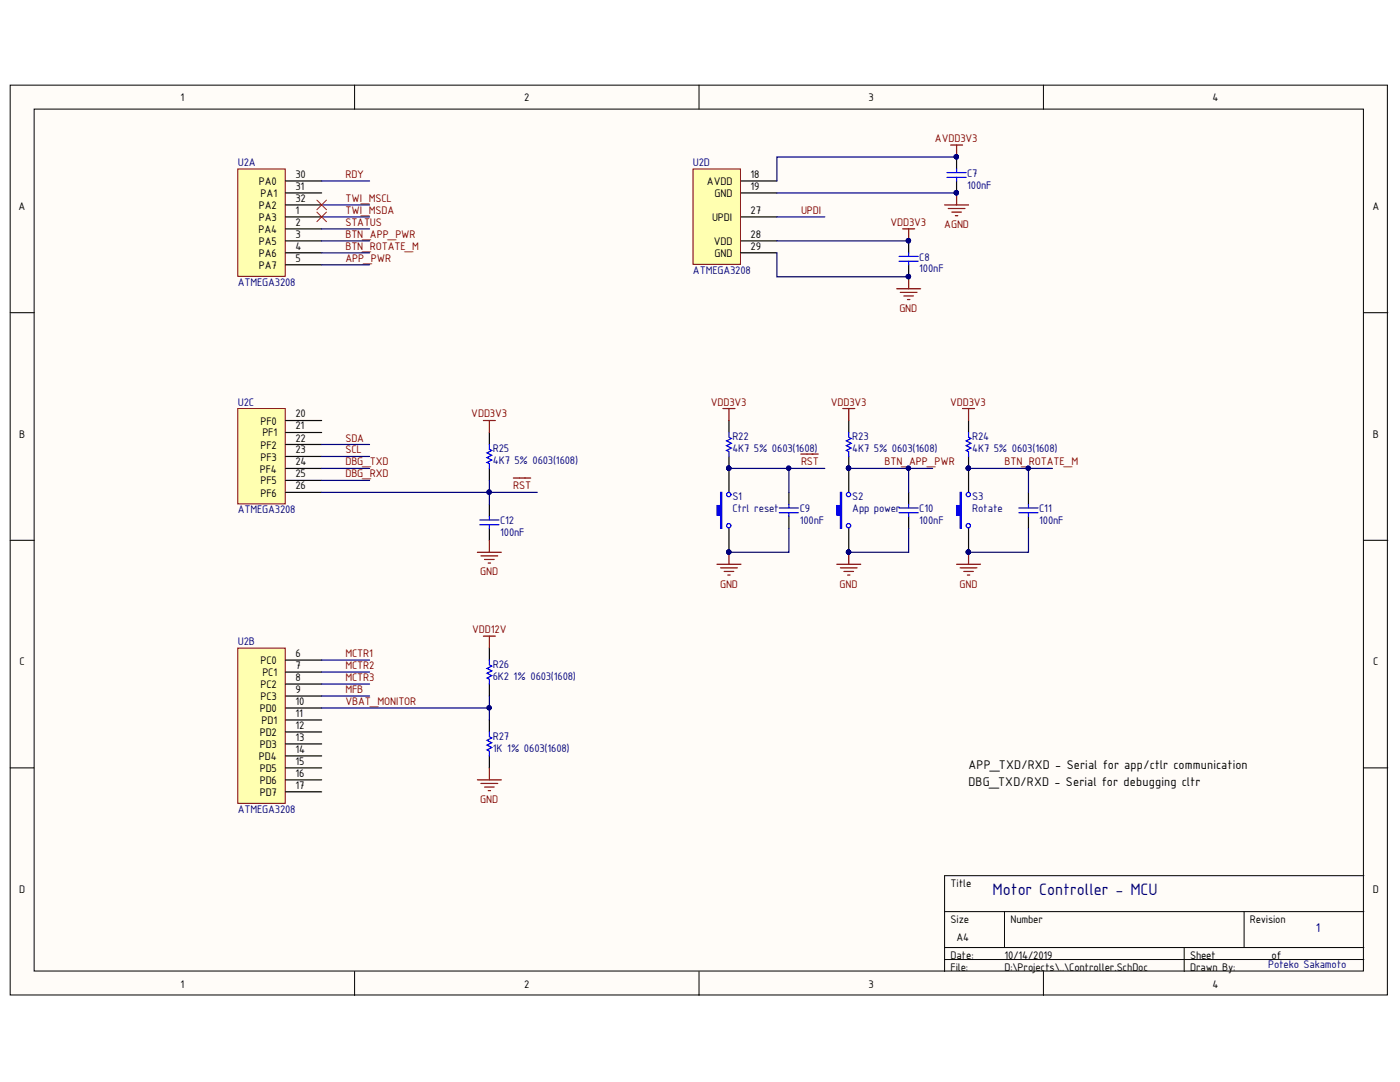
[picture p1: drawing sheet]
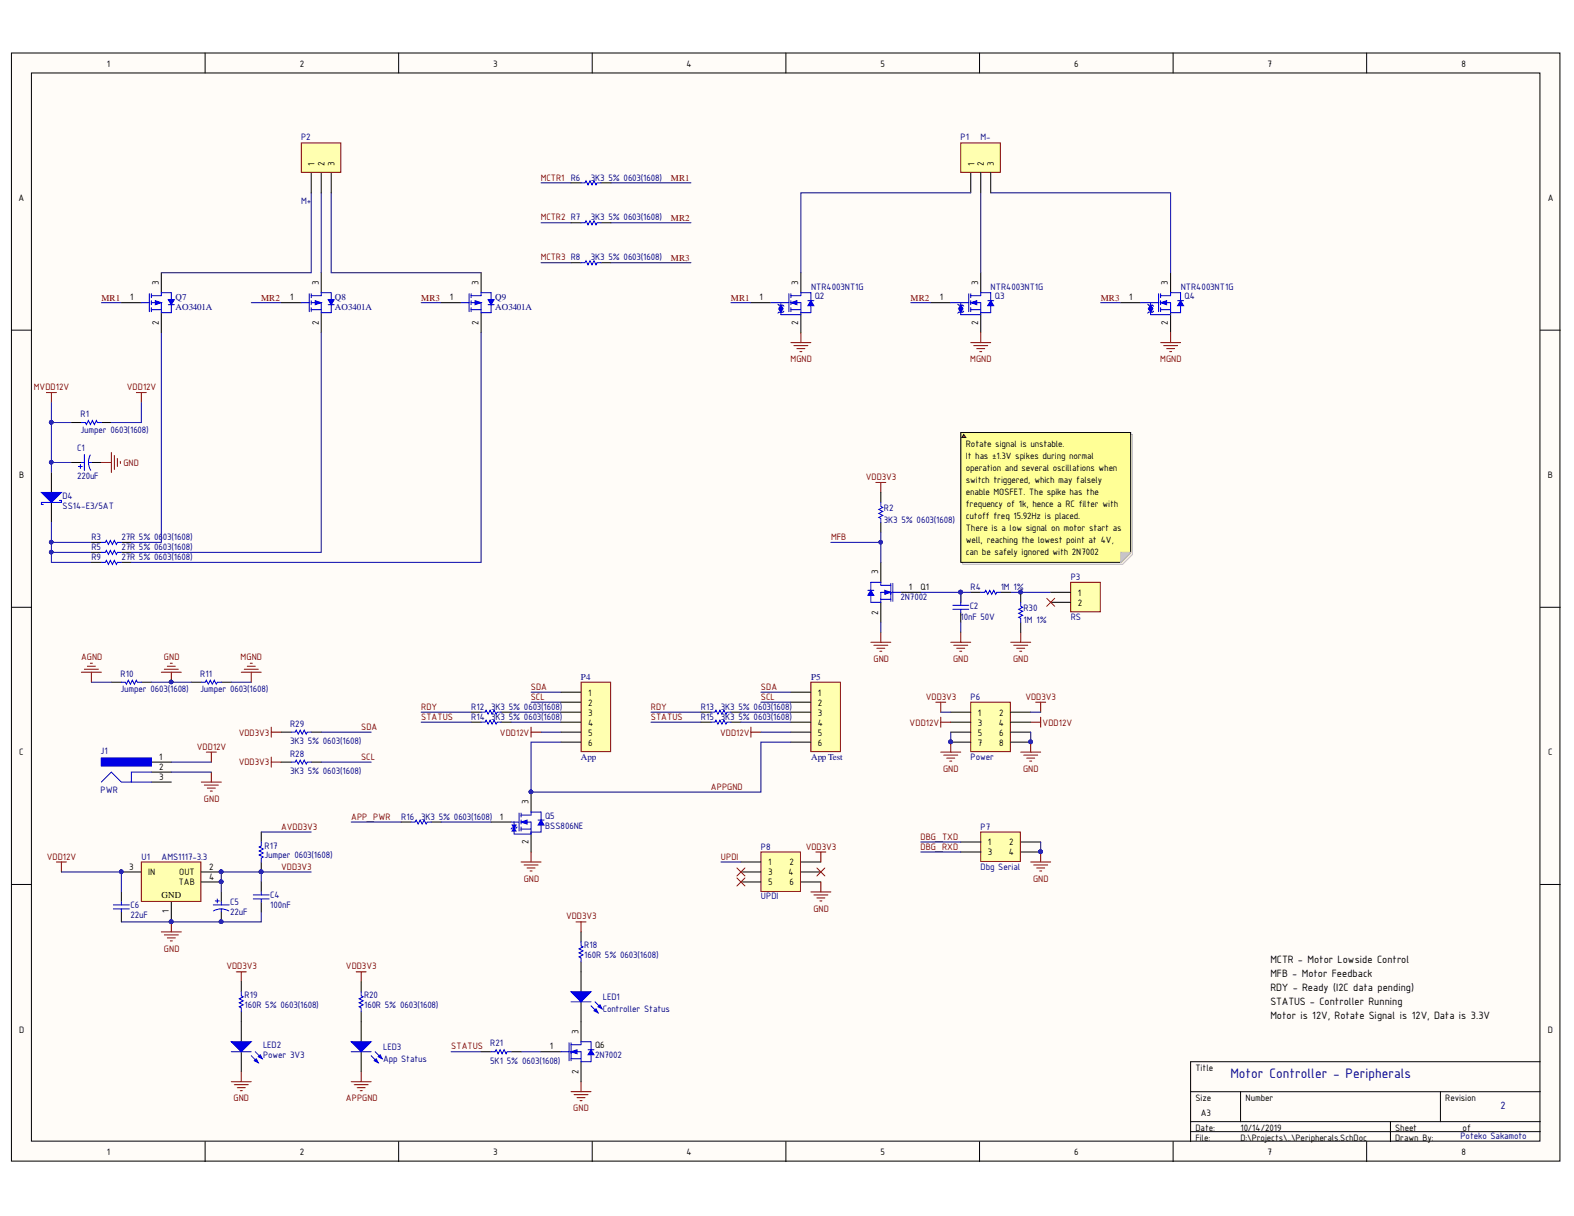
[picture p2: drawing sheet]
# Altium project XiaoTianQuanE.PrjPCB
2 sheets, 68 parts. Net scope: global (net labels, ports and power ports of the same name join across sheets).
Board files: Board.Old.PcbDoc, Board.PcbDoc, Board.2.PcbDoc
Sheets:
  Peripherals.SchDoc
  Controller.SchDoc

## Sheet Peripherals.SchDoc: Motor Controller - Peripherals
size A3; Author: Poteko Sakamoto; DrawnBy: Poteko Sakamoto; Revision: 2

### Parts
C1  220uF  [PNSC-ZA-G_M]
C2  10nF 50V  [CAPC0603(1608)100_M]
C4  100nF  [CAPC0603(1608)100_M]
C5  22uF  [KEMT-A-3216-18-2_M]
C6  22uF  [CAPC0805(2012)145_M]
D4  SS14-E3/5AT  [VISH-DO-214AC-2_V]
J1  PWR  [KYCN-KLDX-0202-A_V]
LED1  Controller Status  [0805_A]
LED2  Power 3V3  [0805_A]
LED3  App Status  [0805_A]
P1  M-  [HDR1X3]
P2  M+  [HDR1X3]
P3  RS  [HDR1X2]
P4  App  [PH2.0-WS-6P]
P5  App Test  [HDR1X6]
P6  Power  [HDR2X4]
P7  Dbg Serial  [HDR2X2]
P8  UPDI  [HDR2X3]
Q1  2N7002  [INF-PG-SOT23_M]
Q2  NTR4003NT1G  [ONSC-SOT-23-3-318-08_V]
Q3  NTR4003NT1G  [ONSC-SOT-23-3-318-08_V]
Q4  NTR4003NT1G  [ONSC-SOT-23-3-318-08_V]
Q5  BSS806NE  [INF-PG-SOT23-3_N]
Q6  2N7002  [INF-PG-SOT23_M]
Q7  AO3401A  [AO-SOT-23-3L_V]
Q8  AO3401A  [AO-SOT-23-3L_V]
Q9  AO3401A  [AO-SOT-23-3L_V]
R1  Jumper 0603(1608)  [RESC0603(1608)_M]
R2  3K3 5% 0603(1608)  [RESC0603(1608)_M]
R3  27R 5% 0603(1608)  [RESC0603(1608)_M]
R4  1M 1%  [RESC0603(1608)_M]
R5  27R 5% 0603(1608)  [RESC0603(1608)_M]
R6  3K3 5% 0603(1608)  [RESC0603(1608)_M]
R7  3K3 5% 0603(1608)  [RESC0603(1608)_M]
R8  3K3 5% 0603(1608)  [RESC0603(1608)_M]
R9  27R 5% 0603(1608)  [RESC0603(1608)_M]
R10  Jumper 0603(1608)  [RESC0603(1608)_M]
R11  Jumper 0603(1608)  [RESC0603(1608)_M]
R12  3K3 5% 0603(1608)  [RESC0603(1608)_M]
R13  3K3 5% 0603(1608)  [RESC0603(1608)_M]
R14  3K3 5% 0603(1608)  [RESC0603(1608)_M]
R15  3K3 5% 0603(1608)  [RESC0603(1608)_M]
R16  3K3 5% 0603(1608)  [RESC0603(1608)_M]
R17  Jumper 0603(1608)  [RESC0603(1608)_M]
R18  160R 5% 0603(1608)  [RESC0603(1608)_M]
R19  160R 5% 0603(1608)  [RESC0603(1608)_M]
R20  160R 5% 0603(1608)  [RESC0603(1608)_M]
R21  5K1 5% 0603(1608)  [RESC0603(1608)_M]
R28  3K3 5% 0603(1608)  [RESC0603(1608)_M]
R29  3K3 5% 0603(1608)  [RESC0603(1608)_M]
R30  1M 1%  [RESC0603(1608)_M]
U1  AMS1117-3.3  [DCY0004A_M]

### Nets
AGND: R10.2
APPGND: LED3.1(K) P4.6 P5.6 Q5.3(DRAIN)
AVDD3V3: R17.1
GND: C1.2 C2.1 C4.1 C5.2 C6.1 J1.2 LED2.1(K) P6.5 P6.6 P6.7 P6.8 P7.2 P7.4 P8.6 Q1.2(SOURCE) Q5.2(SOURCE) Q6.2(SOURCE) R10.1 R11.1 R30.1 U1.1(GND)
MGND: Q2.2(S) Q3.2(S) Q4.2(S) R11.2
MVDD12V: C1.1 D4.1(A) R1.2
VDD3V3: C4.2 C5.1 P6.1 P6.2 P8.2 R2.1 R17.2 R18.2 R19.2 R20.2 R28.1 R29.1 U1.2(OUT) U1.4(TAB)
VDD12V: C6.2 J1.1 P4.5 P5.5 P6.3 P6.4 R1.1 U1.3(IN)
APP_PWR: R16.2
DBG_RXD: P7.3
DBG_TXD: P7.1
MCTR1: R6.2
MCTR2: R7.2
MCTR3: R8.2
MFB: Q1.3(DRAIN) R2.2
MR1: Q2.1(G) Q7.1(GATE) R6.1
MR2: Q3.1(G) Q8.1(GATE) R7.1
MR3: Q4.1(G) Q9.1(GATE) R8.1
RDY: R12.2 R13.2
SCL: P4.2 P5.2 R28.2
SDA: P4.1 P5.1 R29.2
STATUS: R14.2 R15.2 R21.1
UPDI: P8.1
NetC2_2: C2.2 Q1.1(GATE) R4.1
NetD4_2: D4.2(K) R3.1 R5.1 R9.1
NetLED1_1: LED1.1(K) Q6.3(DRAIN)
NetLED1_2: LED1.2(A) R18.1
NetLED2_2: LED2.2(A) R19.1
NetLED3_2: LED3.2(A) R20.1
NetP1_1: P1.1 Q2.3(D)
NetP1_2: P1.2 Q3.3(D)
NetP1_3: P1.3 Q4.3(D)
NetP2_1: P2.1 Q7.3(DRAIN)
NetP2_2: P2.2 Q8.3(DRAIN)
NetP2_3: P2.3 Q9.3(DRAIN)
NetP3_1: P3.1 R4.2 R30.2
NetP4_3: P4.3 R12.1
NetP4_4: P4.4 R14.1
NetP5_3: P5.3 R13.1
NetP5_4: P5.4 R15.1
NetQ5_1: Q5.1(GATE) R16.1
NetQ6_1: Q6.1(GATE) R21.2
NetQ7_2: Q7.2(SOURCE) R3.2
NetQ8_2: Q8.2(SOURCE) R5.2
NetQ9_2: Q9.2(SOURCE) R9.2

Not connected (* = marked no-connect by the designer): J1 3; P3 2*; P8 3* 4* 5*

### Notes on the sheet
- Rotate signal is unstable.
  It has ±1.3V spikes during normal operation and several oscillations when switch triggered, which may falsely enable MOSFET. The spike has the frequency of 1k, hence a RC filter with cutoff freq 15.92Hz is placed.
  There is a low signal on motor start as well, reaching the lowest point at 4V, can be safely ignored with 2N7002
- MCTR - Motor Lowside Control
  MFB - Motor Feedback
  RDY - Ready (I2C data pending)
  STATUS - Controller Running
  Motor is 12V, Rotate Signal is 12V, Data is 3.3V

## Sheet Controller.SchDoc: Motor Controller - MCU
size A4; Author: Poteko Sakamoto; DrawnBy: Poteko Sakamoto; Revision: 1

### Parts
C7  100nF  [CAPC0603(1608)100_M]
C8  100nF  [CAPC0603(1608)100_M]
C9  100nF  [CAPC0603(1608)100_M]
C10  100nF  [CAPC0603(1608)100_M]
C11  100nF  [CAPC0603(1608)100_M]
C12  100nF  [CAPC0603(1608)100_M]
R22  4K7 5% 0603(1608)  [RESC0603(1608)_M]
R23  4K7 5% 0603(1608)  [RESC0603(1608)_M]
R24  4K7 5% 0603(1608)  [RESC0603(1608)_M]
R25  4K7 5% 0603(1608)  [RESC0603(1608)_M]
R26  6K2 1% 0603(1608)  [RESC0603(1608)_M]
R27  1K 1% 0603(1608)  [RESC0603(1608)_M]
S1  Ctrl reset  [SMD Button]
S2  App power  [SMD Button]
S3  Rotate  [SMD Button]
U2  ATMEGA3208  [QFP80P900X900X120-32N]  (parts A,B,C,D of 4)

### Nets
AGND: C7.1 U2.19(GND)
AVDD3V3: C7.2 U2.18(AVDD)
GND: C8.1 C9.1 C10.1 C11.1 C12.1 R27.1 S1.1 S2.1 S3.1 U2.29(GND)
VDD3V3: C8.2 R22.2 R23.2 R24.2 R25.2 U2.28(VDD)
VDD12V: R26.2
APP_PWR: U2.5(PA7)
BTN_APP_PWR: C10.2 R23.1 S2.2 U2.3(PA5)
BTN_ROTATE_M: C11.2 R24.1 S3.2 U2.4(PA6)
DBG_RXD: U2.25(PF5)
DBG_TXD: U2.24(PF4)
MCTR1: U2.6(PC0)
MCTR2: U2.7(PC1)
MCTR3: U2.8(PC2)
MFB: U2.9(PC3)
~{RST}: C9.2 C12.2 R22.1 R25.1 S1.2 U2.26(PF6)
RDY: U2.30(PA0)
SCL: U2.23(PF3)
SDA: U2.22(PF2)
STATUS: U2.2(PA4)
TWI_MSCL: U2.32(PA2)
TWI_MSDA: U2.1(PA3)
UPDI: U2.27(UPDI)
VBAT_MONITOR: R26.1 R27.2 U2.10(PD0)

Not connected (* = marked no-connect by the designer): U2 11(PD1) 12(PD2) 13(PD3) 14(PD4) 15(PD5) 16(PD6) 17(PD7) 20(PF0) 21(PF1) 31(PA1)

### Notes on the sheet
- APP_TXD/RXD - Serial for app/ctlr communication
  DBG_TXD/RXD - Serial for debugging cltr

## Nets that join several sheets
AGND: Peripherals (R10.2), Controller (C7.1 U2.19)
AVDD3V3: Peripherals (R17.1), Controller (C7.2 U2.18)
GND: Peripherals (21 pins), Controller (10 pins)
VDD3V3: Peripherals (14 pins), Controller (6 pins)
VDD12V: Peripherals (8 pins), Controller (R26.2)
APP_PWR: Peripherals (R16.2), Controller (U2.5)
DBG_RXD: Peripherals (P7.3), Controller (U2.25)
DBG_TXD: Peripherals (P7.1), Controller (U2.24)
MCTR1: Peripherals (R6.2), Controller (U2.6)
MCTR2: Peripherals (R7.2), Controller (U2.7)
MCTR3: Peripherals (R8.2), Controller (U2.8)
MFB: Peripherals (Q1.3 R2.2), Controller (U2.9)
RDY: Peripherals (R12.2 R13.2), Controller (U2.30)
SCL: Peripherals (P4.2 P5.2 R28.2), Controller (U2.23)
SDA: Peripherals (P4.1 P5.1 R29.2), Controller (U2.22)
STATUS: Peripherals (R14.2 R15.2 R21.1), Controller (U2.2)
UPDI: Peripherals (P8.1), Controller (U2.27)
